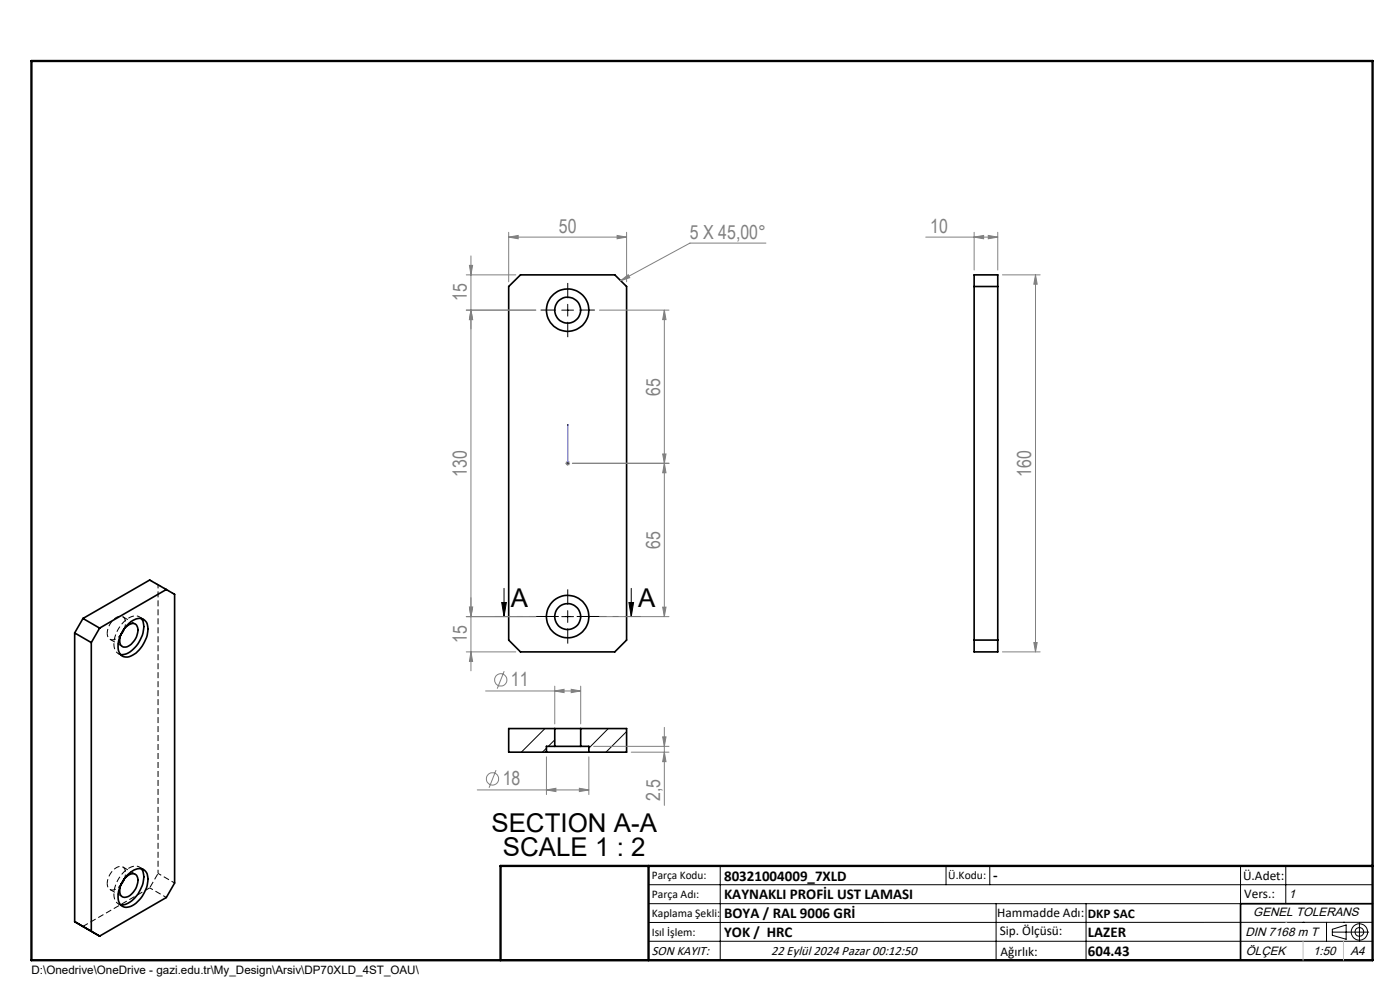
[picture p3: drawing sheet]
<svg xmlns="http://www.w3.org/2000/svg" width="297mm" height="210mm" viewBox="0 0 297 210" stroke-linecap="round" stroke-linejoin="round" font-family="sans-serif">
<path d="M30 131.2a2.22 2.22 0 0 0-3.1 .2 6.3 6.3 0 0 0-2.5 6.5l.6 .7 .6 .2M30 184.3a2.22 2.22 0 0 0-3.1 .1 6.3 6.3 0 0 0-2.5 6.5l.6 .8 .6 .2" fill="none" stroke="#000" stroke-width=".21" stroke-dasharray="1.3 .6" stroke-dashoffset=".2" stroke-linecap="butt"/>
<path d="M25.1 138.6l.9 .6M25.7 134.6a2.01 2.01 0 0 1-2.5 1l-.4-.7-.1-.6M25.7 134.4l.5-.9M30.5 131.4l-.9-.6M33.5 124l3.6 2.1M25.1 191.7l.9 .5M25.7 187.7a2.01 2.01 0 0 1-2.5 .9l-.4-.6-.1-.6M25.7 187.5l.5-.9M30.5 184.4l-.9-.5M31.8 188.3l3.5 2.1M33.5 185.3v-61.3M37.1 187.3l-3.6-2" fill="none" stroke="#000" stroke-width=".21" stroke-dasharray="1.3 .6" stroke-dashoffset=".5" stroke-linecap="butt"/>
<path d="M22.7 134.3a3.8 3.8 0 0 1 2.9-3.6 1.33 1.33 0 0 1 1 1.9l-.2 .7M22.7 187.4a3.8 3.8 0 0 1 2.9-3.6 1.33 1.33 0 0 1 1 1.9l-.2 .7" fill="none" stroke="#000" stroke-width=".21" stroke-dasharray="1.3 .6" stroke-dashoffset=".3" stroke-linecap="butt"/>
<path d="M31.8 123l1.7 1" fill="none" stroke="#000" stroke-width=".21" stroke-dasharray="1.3 .6" stroke-dashoffset=".6" stroke-linecap="butt"/>
<path d="M23.3 135.6l2.7 1.5M28.7 132.4l-2.6-1.6M17.6 196.5l14.2-8.2M23.3 188.7l2.7 1.5M28.7 185.4l-2.6-1.5" fill="none" stroke="#000" stroke-width=".21" stroke-dasharray="1.3 .6" stroke-dashoffset=".1" stroke-linecap="butt"/>
<path d="M33.5 185.3l-1.7 3" fill="none" stroke="#000" stroke-width=".21" stroke-dasharray="1.3 .6" stroke-dashoffset="-.2" stroke-linecap="butt"/>
<g fill="none" stroke="#000" stroke-width=".35">
<path d="M206.7 58.3h5v80h-5zM107.9 60.8l2.5-2.5h20l2.5 2.5v75l-2.5 2.5h-20l-2.5-2.5zM206.7 60.8h5M15.8 134.3l3.6 2M17.6 131.2l-1.8 3.1M17.6 131.2l3.5 2M19.4 136.3v61.2M21.1 133.2l-1.7 3.1M26.2 133.6a2.18 2.18 0 0 1 2.6-1.2 2.98 2.98 0 0 1-.7 4 1.56 1.56 0 0 1-2.5 .4 2.96 2.96 0 0 1 .1-2.4M26.4 133.4l-.8 1.2M27.4 132.2a2.43 2.43 0 0 1 3.5-.4 4.1 4.1 0 0 1-.2 4.4 4.9 4.9 0 0 1-4 3.2 1.98 1.98 0 0 1-1.7-2.5 7.3 7.3 0 0 1 2.4-4.7zM30 131.2a4.2 4.2 0 0 1-.2 4.5 5.2 5.2 0 0 1-4 3.2l-.2-.1"/>
<path d="M35.3 125.1l1.7 1v61.2l-1.7 3.1-14.2 8.2-5.3-3.1v-61.2M35.3 125.1l-14.2 8.1M35.3 125.1l-3.6-2.1-14.1 8.2M206.7 135.8h5M115.9 159.6h9M117.7 158.3h5.5M117.7 154.5h5.5M117.7 154.5h-9.8v5.1h8M117.7 158.3h-1.8v1.3M117.7 154.5v3.8M123.2 154.5h9.7v5.1h-8M123.2 158.3h1.7v1.3"/>
<path d="M123.2 154.5v3.8M26.2 186.6a1.96 1.96 0 0 1 2.8-.9 3.5 3.5 0 0 1-1.2 4 1.31 1.31 0 0 1-1.3 .7 1.31 1.31 0 0 1-1.1-1v-1l.3-.9M26.4 186.4l-.8 1.3M27.1 185.6a3.1 3.1 0 0 1 3.3-1.2 2.99 2.99 0 0 1 .8 3.4 6.3 6.3 0 0 1-4.1 4.6 1.8 1.8 0 0 1-2.1-2 6.7 6.7 0 0 1 2.1-4.8zM30 184.3a4.2 4.2 0 0 1-.2 4.4 5 5 0 0 1-4 3.2h-.2M291.2 191.7h-28v12M106.2 203.7h185"/>
<circle cx="120.4" cy="65.8" r="4.5"/>
<circle cx="120.4" cy="65.8" r="2.75"/>
<circle cx="120.4" cy="130.8" r="4.5"/>
<circle cx="120.4" cy="130.8" r="2.76"/>
</g>
<g fill="none" stroke="#000" stroke-width=".21">
<path d="M119.2 65.8h2.5M120.4 64.5v2.6M106.4 127.8h1l-.5 3zM106.9 124.8v6M119.2 130.8h2.5M120.4 129.5v2.5M133.4 127.8h1l-.5 3zM133.9 124.8v6M115.6 154.5l-5 5.1M115.9 158.7l-.8 .9M117.7 156.9l-1.4 1.4M129 154.5l-4.1 4.2"/>
<path d="M132.9 155.2l-4.3 4.4M137.6 187.7h153.6M137.6 191.7h153.6M137.6 199.7h153.6M152.8 183.7v20M200.7 183.7v4M210 183.7v4M211.3 191.7v12M230.4 191.7v12M263.2 183.7v20M272.8 183.7v8M276.4 195.6h.1"/>
<path d="M281.4 195.6v4.1M282.6 197.7h7.8M282.6 197.1l3-.9v3l-3-.8zM285 195.6h.1M288.4 195.8v3.8M291.2 195.6l-153.6 .1"/>
<circle cx="288.4" cy="197.7" r="1.74"/>
<circle cx="288.4" cy="197.7" r=".93"/>
</g>
<g fill="none" stroke="#808080" stroke-width=".21">
<path d="M98.9 58.3h10.5M99.6 56.3h.7l-.4 2zM99.9 54.3v88M107.9 50.3l2-.4v.8zM107.9 49.3v10.5M107.9 50.3h25M130.9 49.9l2 .4-2 .4zM131.7 59.5l1.6-1.2 .3 .6zM132.9 49.3v10.5M162.5 51.6h-16.1l-14.7 7.9M196.4 50.3h15.3M206.7 50.3l2-.4v.8z"/>
<path d="M206.7 49.3v8M209.7 49.9l2 .4-2 .4zM211.7 49.3v8M212.7 58.3h8M219.7 58.3l.3 2h-.7zM219.7 58.3v80M98.9 65.8h14.8M99.9 65.8l.4 2h-.7zM127.2 65.8h14.7M140.9 65.8l.4 2h-.7zM140.9 65.8v65M119.9 98.3h1"/>
<path d="M120.1 97.9l.7 .7M120.4 97.8v1M120.8 97.9l-.7 .7M121.4 98.3h20.5M140.6 96.3h.7l-.4 2zM140.9 98.3l.4 2h-.7zM98.9 130.8h14.8M98.9 138.3h10.5M99.6 128.8h.7l-.4 2zM99.9 138.3l.4 2h-.7zM127.2 130.8h14.7M140.6 128.8h.7l-.4 2z"/>
<path d="M212.7 138.3h8M219.3 136.3h.7l-.3 2zM103 146.6h20.2M107 142.4l-1.5 3.7M117.7 146.6l2-.4v.7zM117.7 145.5v8.1M121.2 146.2l2 .4-2 .3zM123.2 145.5v8.1M125.9 158.3h16M133.9 159.6h8M140.6 156.3h.7l-.4 2zM140.9 159.6l.4 2h-.7z"/>
<path d="M140.9 154.3v16.5M101.2 167.6h23.7M105.2 163.4l-1.4 3.7M115.9 167.6l2-.4v.7zM115.9 160.5v8M122.9 167.2l2 .4-2 .3zM124.9 160.5v8"/>
<circle cx="106.2" cy="144.2" r="1.31"/>
<circle cx="104.5" cy="165.2" r="1.31"/>
</g>
<path d="M120.4 98.2v.2zM120.4 90v.4v-.4M120.4 98.3h.1M120.4 90v8.3" fill="none" stroke="#00f" stroke-width=".21"/>
<path d="M117.9 65.8h-3.2M120.4 63.3v-3.3M120.4 68.3v3.2M122.9 65.8h3.3M117.9 130.8h-3.2M120.4 128.3v-3.3M120.4 133.3v3.2M122.9 130.8h3.3" fill="none" stroke="#000" stroke-width=".21" stroke-dasharray="15.2 1.3 1.3 1.3" stroke-linecap="butt"/>
<path d="M135.9 130.8h-31" fill="none" stroke="#000" stroke-width=".21" stroke-dasharray="6.3 1.3 1.3 1.3" stroke-dashoffset="2.9" stroke-linecap="butt"/>
<path d="M6.7 12.9h284.5v190.8h-284.5zM137.6 183.7v20M291.2 183.7h-185v20" fill="none" stroke="#000" stroke-width=".5"/>
<path d="M272.8 195.6h.1M276.4 199.7v4M285 199.7v4" fill="none" stroke="#c0c0c0" stroke-width=".21"/>
<path d="M133.4 127.8h1l-.5 3zM106.4 127.8h1l-.5 3z" fill="#000"/>
<path d="M120.4 98.2v.2zM120.4 90v.4z" fill="#00f"/>
<g fill="#808080">
<path d="M130.9 49.9l2 .4-2 .4zM107.9 50.3l2-.4v.8zM122.9 167.2l2 .4-2 .3zM115.9 167.6l2-.4v.7zM121.2 146.2l2 .4-2 .3zM117.7 146.6l2-.4v.7z"/>
<path d="M131.7 59.5l1.6-1.2 .3 .6zM206.7 50.3l2-.4v.8zM209.7 49.9l2 .4-2 .4z"/>
<path d="M140.6 96.3h.7l-.4 2zM140.9 65.8l.4 2h-.7zM99.6 128.8h.7l-.4 2zM99.9 65.8l.4 2h-.7zM140.9 159.6l.4 2h-.7zM140.6 156.3h.7l-.4 2z"/>
<path d="M140.9 98.3l.4 2h-.7zM140.6 128.8h.7l-.4 2zM99.6 56.3h.7l-.4 2zM99.9 65.8l.4 2h-.7zM99.6 128.8h.7l-.4 2zM99.9 138.3l.4 2h-.7zM219.7 58.3l.3 2h-.7zM219.3 136.3h.7l-.3 2z"/>
</g>
<g font-size="5.5">
<text x="108.4" y="128.7">A</text>
<text x="135.4" y="128.7">A</text>
<text x="104.3" y="176.5">SECTION A-A</text>
<text x="106.7" y="181.6">SCALE 1 : 2</text>
</g>
<g font-size="4.1" fill="#808080">
<text x="118.6" y="49.3">50</text>
<text x="146.4" y="50.6">5 X 45,00°</text>
<text x="197.4" y="49.3">10</text>
<text x="99" y="63.9" transform="rotate(-90 99 63.9)">15</text>
<text x="140" y="83.9" transform="rotate(-90 140 83.9)">65</text>
<text x="99" y="101.1" transform="rotate(-90 99 101.1)">130</text>
<text x="218.8" y="101.1" transform="rotate(-90 218.8 101.1)">160</text>
<text x="140" y="116.4" transform="rotate(-90 140 116.4)">65</text>
<text x="99" y="136.4" transform="rotate(-90 99 136.4)">15</text>
<text x="108.4" y="145.6">11</text>
<text x="106.7" y="166.6">18</text>
<text x="140" y="169.9" transform="rotate(-90 140 169.9)">2,5</text>
</g>
<g font-size="3.2">
<text x="153.6" y="186.8">80321004009_7XLD</text>
<text x="153.6" y="190.8">KAYNAKLI PROFİL UST LAMASI</text>
<text x="210.7" y="186.6">-</text>
<text x="153.6" y="194.8">BOYA / RAL 9006 GRİ</text>
<text x="153.6" y="198.8">YOK / HRC</text>
<text x="230.8" y="198.7">LAZER</text>
<text x="230.8" y="202.8">604.43</text>
</g>
<g font-size="2.8">
<text x="263.7" y="186.7">Ü.Adet:</text>
<text x="263.9" y="190.5">Vers.:</text>
<text x="211.5" y="194.5">Hammadde Adı:</text>
<text x="230.8" y="194.7">DKP SAC</text>
<text x="138.3" y="202.6">SON KAYIT:</text>
<text x="163.6" y="202.6">22 Eylül 2024 Pazar 00:12:50</text>
<text x="212.1" y="198.4">Sip. Ölçüsü:</text>
<text x="212.2" y="202.7">Ağırlık:</text>
</g>
<g font-size="2.6">
<text x="273.4" y="190.4">1</text>
<text x="265.9" y="194.4">GENEL TOLERANS</text>
<text x="264.2" y="198.5">DIN 7168 m T</text>
<text x="264.3" y="202.6">ÖLÇEK</text>
<text x="278.5" y="202.6">1:50</text>
<text x="286.5" y="202.6">A4</text>
</g>
<g font-size="2.5">
<text x="138.3" y="186.4">Parça Kodu:</text>
<text x="138.3" y="190.5">Parça Adı:</text>
<text x="201.2" y="186.5">Ü.Kodu:</text>
<text x="138.3" y="194.5">Kaplama Şekli:</text>
<text x="138.3" y="198.6">Isıl İşlem:</text>
<text x="6.7" y="206.7">D:\Onedrive\OneDrive - gazi.edu.tr\My_Design\Arsiv\DP70XLD_4ST_OAU\</text>
</g>
</svg>
